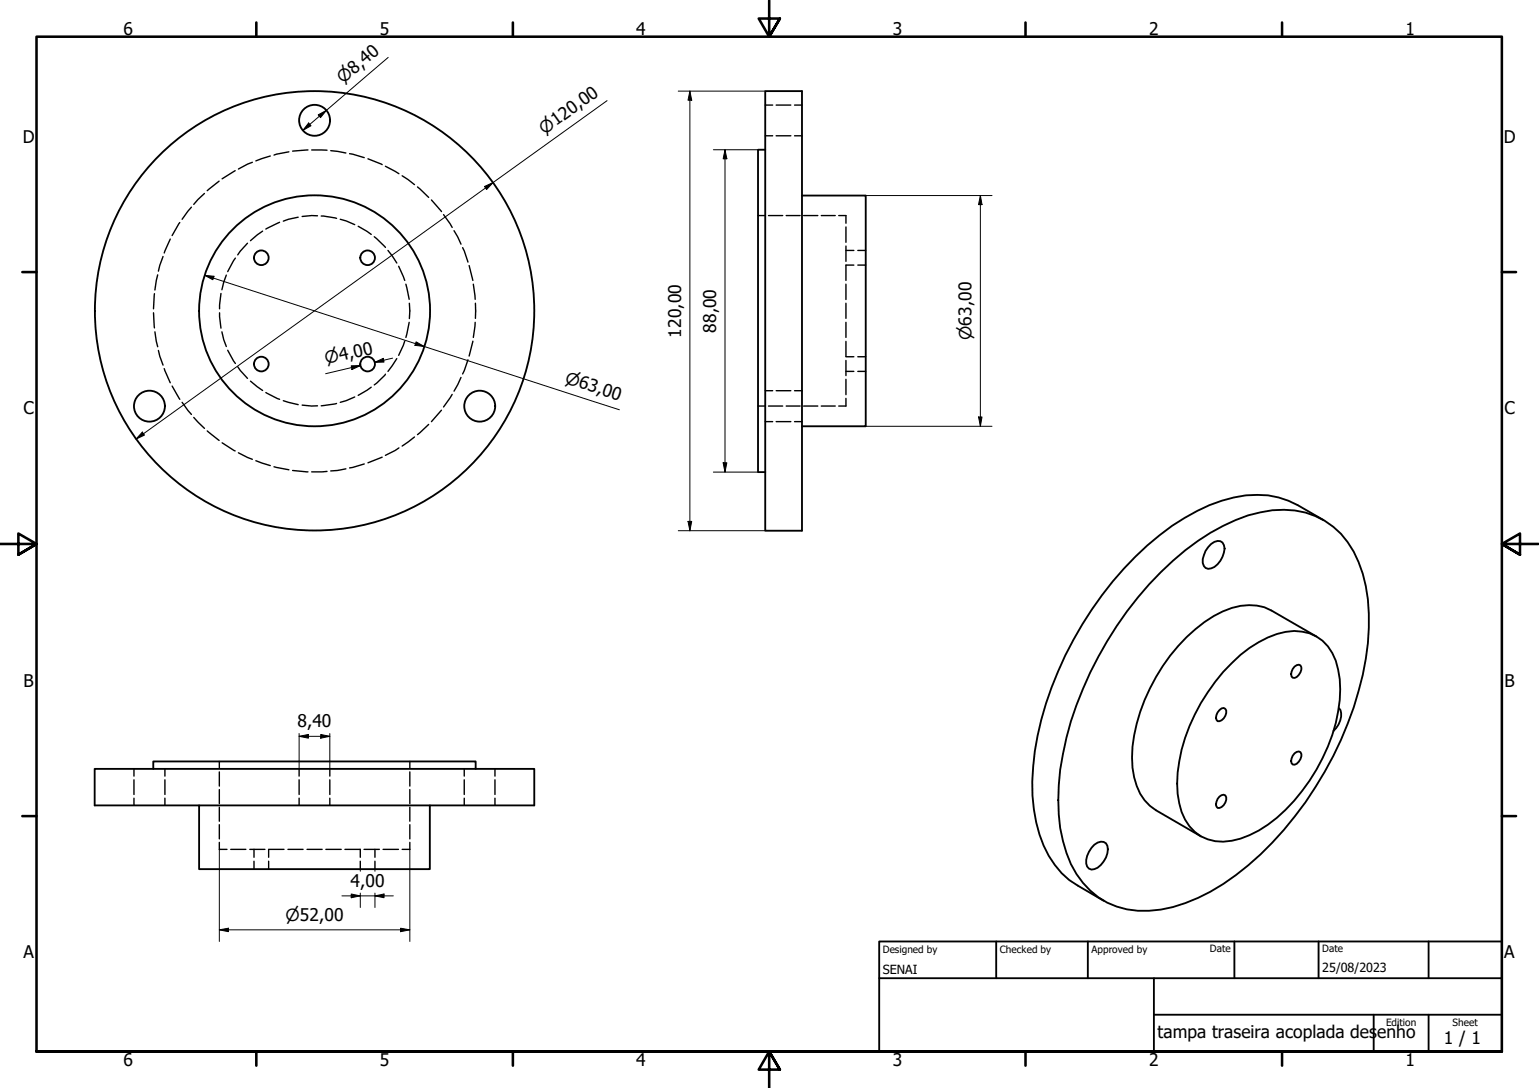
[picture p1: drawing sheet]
<svg xmlns="http://www.w3.org/2000/svg" width="420mm" height="297mm" viewBox="0 0 420 297" stroke-linecap="round" stroke-linejoin="round" font-family="sans-serif">
<!-- layer: Hidden (ISO) -->
<g fill="none" stroke="#000" stroke-width=".38">
<path d="M208.9 28.7h2M208.9 37.1h2M211.9 28.7h4M211.9 37.1h4M216.9 28.7h2M216.9 37.1h2M52.3 56.6l-2.6 3.3M55.8 52.8l-2.9 3M59.8 49.5l-3.2 2.6M64.2 46.6l-3.6 2.2M68.9 44.3l-3.8 1.9M73.8 42.6l-4 1.3"/>
<path d="M78.9 41.5l-4.1 .8M81.4 59.3l-4.1 1.1M84.1 40.9l-4.2 .4M85.1 40.9l4.2 .1M86.7 58.9l-4.2 .2M87.7 59l4.2 .6M90.3 41.1l4.1 .7M92.9 59.9l3.9 1.4M95.4 42l4 1M100.5 43.4l3.8 1.5M105.2 45.4l3.7 2M109.8 48l3.4 2.4"/>
<path d="M114 51l3 2.9M117.8 54.6l2.7 3.2M121.1 58.6l2.3 3.5M206.9 58.9h2M209.8 58.9h3.9M214.6 58.9h3.8M219.4 58.9h3.9M224.2 58.9h3.8M229 58.9h1.9v2M43.1 75l-.8 4.2M44.5 70l-1.3 4M46.5 65.3l-1.7 3.8"/>
<path d="M49.1 60.8l-2.1 3.5M61.8 75.1l-1.2 4M64.3 70.5l-2.1 3.7M67.6 66.4l-2.7 3.2M71.7 63.1l-3.3 2.6M76.3 60.7l-3.7 1.8M97.8 61.8l3.5 2.2M102.2 64.6l3 2.9M105.9 68.4l2.4 3.4M108.8 72.7l1.7 3.9M110.8 77.6l.9 4.1M124 63l1.9 3.7"/>
<path d="M126.3 67.6l1.5 4M128.1 72.5l1 4.1M129.2 77.6l.5 4.1M230.9 62v4.2M230.9 67.2v4.2M230.9 77.6v4.2M230.9 68.4h2.2M233.1 72.4h-2.2v4.2M234.2 72.4h2.1M234.2 68.4h2.1M41.9 85.4l.3 4.1M42.2 80.2l-.3 4.1"/>
<path d="M42.3 90.6l.8 4.1M43.2 95.7l1.3 4M59.9 85.4l.4 4.2M60.3 80.1l-.4 4.2M60.6 90.6l.5 2.2 .7 1.8M62.2 95.6l2.1 3.6M108.3 97.9l-2.4 3.5M110.5 93.1l-1.7 3.9M111.7 88l-.9 4.1M111.8 82.8v4.2M127.8 98.2l-1.5 3.9M129.1 93.1l-1 4.1"/>
<path d="M129.7 88l-.5 4.1M129.8 82.8v4.1M230.9 82.8v4.1M230.9 88v4.1M230.9 93.2v4.1M230.9 98.4v4.1M230.9 97.4h2.2M234.2 97.4h2.1M44.8 100.6l1.7 3.9M47 105.4l2.1 3.6M49.7 109.8l2.6 3.3M52.9 114l2.9 3"/>
<path d="M56.6 117.7l3.2 2.6M64.9 100.1l2.7 3.2M68.4 104.1l3.3 2.5M72.6 107.2l3.7 1.8M77.3 109.4l4.1 1.1M82.5 110.6l4.2 .2M91.9 110.2l-4.2 .6M96.8 108.4l-3.9 1.4M101.3 105.7l-3.5 2.2M105.2 102.2l-3 2.9M113.2 119.3l-3.4 2.5M117 115.9l-3 2.8"/>
<path d="M120.5 112l-2.7 3.1M123.4 107.7l-2.3 3.4M125.9 103l-1.9 3.8M206.9 110.9h2M208.9 106.7h2M208.9 115.1h2M209.8 110.9h3.9M211.9 106.7h4M211.9 115.1h4M214.6 110.9h3.8M216.9 106.7h2M216.9 115.1h2"/>
<path d="M219.4 110.9h3.9M224.2 110.9h3.8M230.9 103.6v4.1M230.9 108.8v2.1h-1.9M230.9 101.4h2.2M234.2 101.4h2.1M60.6 120.9l3.6 2.2M65.1 123.6l3.8 1.8M69.8 125.8l4 1.3M74.8 127.4l4.1 .9M79.9 128.4l4.2 .4M89.3 128.7l-4.2 .1"/>
<path d="M94.4 128l-4.1 .6M99.4 126.7l-4 1M104.3 124.8l-3.8 1.6M108.9 122.3l-3.7 2M36.6 209.9v2M36.6 212.9v4M36.6 217.9v2M45 209.9v2M45 212.9v4M45 217.9v2M59.9 207.9v1.9M59.9 210.7v3.9"/>
<path d="M59.9 215.6v3.8M81.7 209.9v2M81.7 212.9v4M81.7 217.9v2M90 209.9v2M90 212.9v4M90 217.9v2M111.9 207.9v1.9M111.9 210.7v3.9M111.9 215.6v3.8M126.7 209.9v2M126.7 212.9v4"/>
<path d="M126.7 217.9v2M135.1 209.9v2M135.1 212.9v4M135.1 217.9v2M59.9 230v1.9h2.1M59.9 220.4v3.8M59.9 225.2v3.8M63 231.9h4.1M68.2 231.9h4.1M69.3 231.9v2.1M69.3 235.1v2.2M73.3 231.9v2.1"/>
<path d="M73.3 235.1v2.2M73.4 231.9h4.1M78.6 231.9h4.1M83.8 231.9h4.1M89 231.9h4.2M94.2 231.9h4.2v2.1M98.4 235.1v2.2M99.4 231.9h4.2M102.4 231.9v2.1M102.4 235.1v2.2M104.6 231.9h4.2M111.9 230v1.9h-2.1"/>
<path d="M111.9 220.4v3.8M111.9 225.2v3.8"/>
</g>
<!-- layer: Visible (ISO) -->
<g fill="none" stroke="#000" stroke-width=".51">
<path d="M208.9 24.9h10v120h-10zM208.9 40.9h-2v88h2M218.9 53.4h17.4v63h-17.4M316.9 156.2a62.5 62.5 0 0 1 23.8-15.5 26.6 26.6 0 0 1 18.4 .2 21.7 21.7 0 0 1 11.8 12.6 46 46 0 0 1 2.5 22.1 96.6 96.6 0 0 1-26.1 54.4 65.4 65.4 0 0 1-23.7 16.6 28.3 28.3 0 0 1-18.7 .9 23.6 23.6 0 0 1-14.7-17.9 58.6 58.6 0 0 1 .9-28.2 100.7 100.7 0 0 1 25.8-45.2zM330.6 148.5a2.05 2.05 0 0 1 3.5 .3 5.9 5.9 0 0 1-3.5 6.4 1.65 1.65 0 0 1-2.2-1.5 6.9 6.9 0 0 1 2.2-5.2zM361.3 142l-7-4.1a23.6 23.6 0 0 0-17.4-2.1 53.9 53.9 0 0 0-23.7 13.1 98.6 98.6 0 0 0-30.7 56.2 48.1 48.1 0 0 0 2.4 25.8 23.2 23.2 0 0 0 9.4 10.9l7 4.1M359.4 173.8l-12.3-7.1a14.7 14.7 0 0 0-13.3 .2 44.3 44.3 0 0 0-19.9 21 42.5 42.5 0 0 0-4.7 21.7 14.4 14.4 0 0 0 6.4 11.6l12.3 7.1M332.9 193.9l.6-.5 .6-.1 .4 .2a2.42 2.42 0 0 1-2.1 3.4 2.03 2.03 0 0 1 .5-3zM336.3 181a29.2 29.2 0 0 1 14.7-8.5 11.8 11.8 0 0 1 14.3 10.3 35.5 35.5 0 0 1-2.8 21 51.2 51.2 0 0 1-16.4 21.4 20.9 20.9 0 0 1-14.3 4.5 11.9 11.9 0 0 1-9.9-10.4 35.7 35.7 0 0 1 2.8-21.1 54 54 0 0 1 11.6-17.2zM353.4 182l1.2-.5 .4 .2a2.62 2.62 0 0 1-1.6 3.4l-.5-.1a2.03 2.03 0 0 1 .5-3zM365.5 193.3a3.7 3.7 0 0 1-.1 4.5l-1.4 1.8M25.8 209.9h120.1v10h-120.1z"/>
<path d="M41.8 209.9v-2h88.1v2M54.4 219.9v17.4h62.9v-17.4M332.9 217.5l1.2-.5 .4 .2a2.45 2.45 0 0 1-2.1 3.4 2.09 2.09 0 0 1 .5-3.1zM353.4 205.7l1.2-.5 .4 .1a2.62 2.62 0 0 1-1.6 3.5l-.5-.1a2.03 2.03 0 0 1 .5-3zM298.8 230.6a2.11 2.11 0 0 1 3.5 .3 5.9 5.9 0 0 1-3.5 6.4 1.62 1.62 0 0 1-2.3-1.5 6.4 6.4 0 0 1 2.3-5.2z"/>
<circle cx="85.9" cy="32.8" r="4.2"/>
<circle cx="71.3" cy="70.4" r="2"/>
<circle cx="100.4" cy="70.4" r="2"/>
<circle cx="71.3" cy="99.4" r="2"/>
<circle cx="85.9" cy="84.9" r="31.5"/>
<circle cx="85.9" cy="84.9" r="60"/>
<circle cx="100.4" cy="99.4" r="2"/>
<circle cx="40.8" cy="110.9" r="4.2"/>
<circle cx="131" cy="110.9" r="4.2"/>
</g>
<!-- layer: Border (ISO) -->
<g fill="none" stroke="#000" stroke-width=".7">
<path d="M70 6.1v3.9M140 6.1v3.9M210 0v10l-2.9-4.9h5.8l-2.9 4.9 2.9-4.9M280 6.1v3.9M350 6.1v3.9M6.1 74.3h3.9M410 74.3h3.9M0 148.5h10l-5-2.8v5.7l5-2.9-5 2.9M420 148.5h-10l5-2.8v5.7l-5-2.9 5 2.9M6.1 222.8h3.9M410 222.8h3.9M10 287.1v-277.1h400v277.1h-400h400"/>
<path d="M70 287.1v3.8M140 287.1v3.8M212.9 292l-2.9-4.9 2.9 4.9h-5.8l2.9-4.9v9.9M280 287.1v3.8M350 287.1v3.8"/>
</g>
<!-- layer: Title (ISO) -->
<path d="M240 257h170v30.1h-170zM272 257v10.1M297 257v10.1M337 257v10.1M360 257v10.1M390 257v10.1M240 267.1h170M315 277h95M315 267.1v20M375 277v10.1M390 277v10.1" fill="none" stroke="#000" stroke-width=".51"/>
<!-- layer: Dimension (ISO) -->
<g fill="none" stroke="#000" stroke-width=".27">
<path d="M106 15.7l-23.3 19.9M84.3 33.6l.6 .7-2.2 1.3zM86.9 31.4l2.2-1.3-1.6 2zM165.7 27.5l-128.6 92.4M185.2 24.9h23.7M188.3 24.9l.5 2.5h-1zM188.3 24.9v120M132.3 50.9l2.3-1.1-1.8 1.9zM194.8 40.9h12.1M197.9 40.9l.5 2.5h-1zM197.9 40.9v88M236.3 53.4h34.5"/>
<path d="M267.7 53.4l.4 2.5h-1zM267.7 53.4v63M55.9 75.2l2.5 .2-.3 1zM55.9 75.2l113.2 36.7M95.9 99.9l2.5-.1-2.3 1.1zM102.3 98.9l2.3-1.1 .2 1.1zM107.2 97.8l-4.9 1.1M113.6 93.3l2.2 1.3-2.5-.3zM38.9 118l.5 .8-2.3 1.1zM96 100.4l2.4-.6-9.5 2.2M236.3 116.4h34.5M267.1 113.8h1l-.4 2.6z"/>
<path d="M194.8 128.9h12.1M197.4 126.4h1l-.5 2.5zM185.2 144.9h23.7M187.8 142.4h1l-.5 2.5zM81.7 201l2.5-.5v1zM81.7 201h8.3M81.7 200.3v9.6M87.6 200.5l2.4 .5-2.4 .5zM90 200.3v9.6M59.9 231.9v25.1M98.4 237.3v.6M102.4 237.3v.6"/>
<path d="M111.9 231.9v25.1M59.9 253.9l2.5-.5v1zM59.9 253.9h52M93.3 244.6h14.1M95.9 244.1l2.5 .5-2.5 .5zM98.4 243.8v4M102.4 244.6l2.4-.5v1zM102.4 243.8v4M109.3 253.4l2.6 .5-2.6 .5z"/>
</g>
<g fill="#000">
<path d="M84.3 33.6l.6 .7-2.2 1.3zM86.9 31.4l2.2-1.3-1.6 2zM188.3 24.9l.5 2.5h-1zM132.3 50.9l2.3-1.1-1.8 1.9zM197.9 40.9l.5 2.5h-1zM267.7 53.4l.4 2.5h-1zM55.9 75.2l2.5 .2-.3 1zM102.3 98.9l2.3-1.1 .2 1.1zM113.6 93.3l2.2 1.3-2.5-.3zM38.9 118l.5 .8-2.3 1.1zM95.9 99.9l2.5-.1-2.3 1.1zM267.1 113.8h1l-.4 2.6z"/>
<path d="M197.4 126.4h1l-.5 2.5zM187.8 142.4h1l-.5 2.5zM81.7 201l2.5-.5v1zM87.6 200.5l2.4 .5-2.4 .5zM59.9 253.9l2.5-.5v1zM95.9 244.1l2.5 .5-2.5 .5zM102.4 244.6l2.4-.5v1zM109.3 253.4l2.6 .5-2.6 .5z"/>
</g>
<g font-size="4.8">
<text x="33.7" y="9.6">6</text>
<text x="103.7" y="9.6">5</text>
<text x="173.7" y="9.6">4</text>
<text x="243.7" y="9.6">3</text>
<text x="313.7" y="9.6">2</text>
<text x="383.7" y="9.6">1</text>
<text x="6.2" y="38.9">D</text>
<text x="410.5" y="38.9">D</text>
<text x="186" y="92.2" transform="rotate(-90 186 92.2)">120,00</text>
<text x="195.5" y="90.9" transform="rotate(-90 195.5 90.9)">88,00</text>
<text x="6.4" y="113.1">C</text>
<text x="410.7" y="113.1">C</text>
<text x="6.4" y="187.4">B</text>
<text x="410.7" y="187.4">B</text>
<text x="81.2" y="198.6">8,40</text>
<text x="95.7" y="242.2">4,00</text>
<text x="6.4" y="261.7">A</text>
<text x="410.7" y="261.7">A</text>
<text x="316" y="283.4">tampa traseira acoplada des</text>
<text x="376" y="283.4">enho</text>
<text x="394.2" y="285">1 / 1</text>
<text x="33.7" y="290.9">6</text>
<text x="103.7" y="290.9">5</text>
<text x="173.7" y="290.9">4</text>
<text x="243.7" y="290.9">3</text>
<text x="313.7" y="290.9">2</text>
<text x="383.7" y="290.9">1</text>
</g>
<g font-size="4.6">
<text x="93.7" y="23" transform="rotate(-41 93.7 23)">⌀8,40</text>
<text x="148.7" y="36.8" transform="rotate(-36 148.7 36.8)">⌀120,00</text>
<text x="265.2" y="92.8" transform="rotate(-90 265.2 92.8)">⌀63,00</text>
<text x="89.1" y="99.5" transform="rotate(-13 89.1 99.5)">⌀4,00</text>
<text x="154" y="104.4" transform="rotate(18 154 104.4)">⌀63,00</text>
<text x="77.9" y="251.5">⌀52,00</text>
</g>
<g font-size="3.4">
<text x="241" y="266">SENAI</text>
<text x="361" y="265.5">25/08/2023</text>
</g>
<g font-size="2.7">
<text x="241" y="260.1">Designed by</text>
<text x="273" y="260.1">Checked by</text>
<text x="298" y="260.1">Approved by</text>
<text x="330.3" y="260">Date</text>
<text x="361" y="260">Date</text>
<text x="378.4" y="280.1">Edition</text>
<text x="396.6" y="280.1">Sheet</text>
</g>
</svg>
